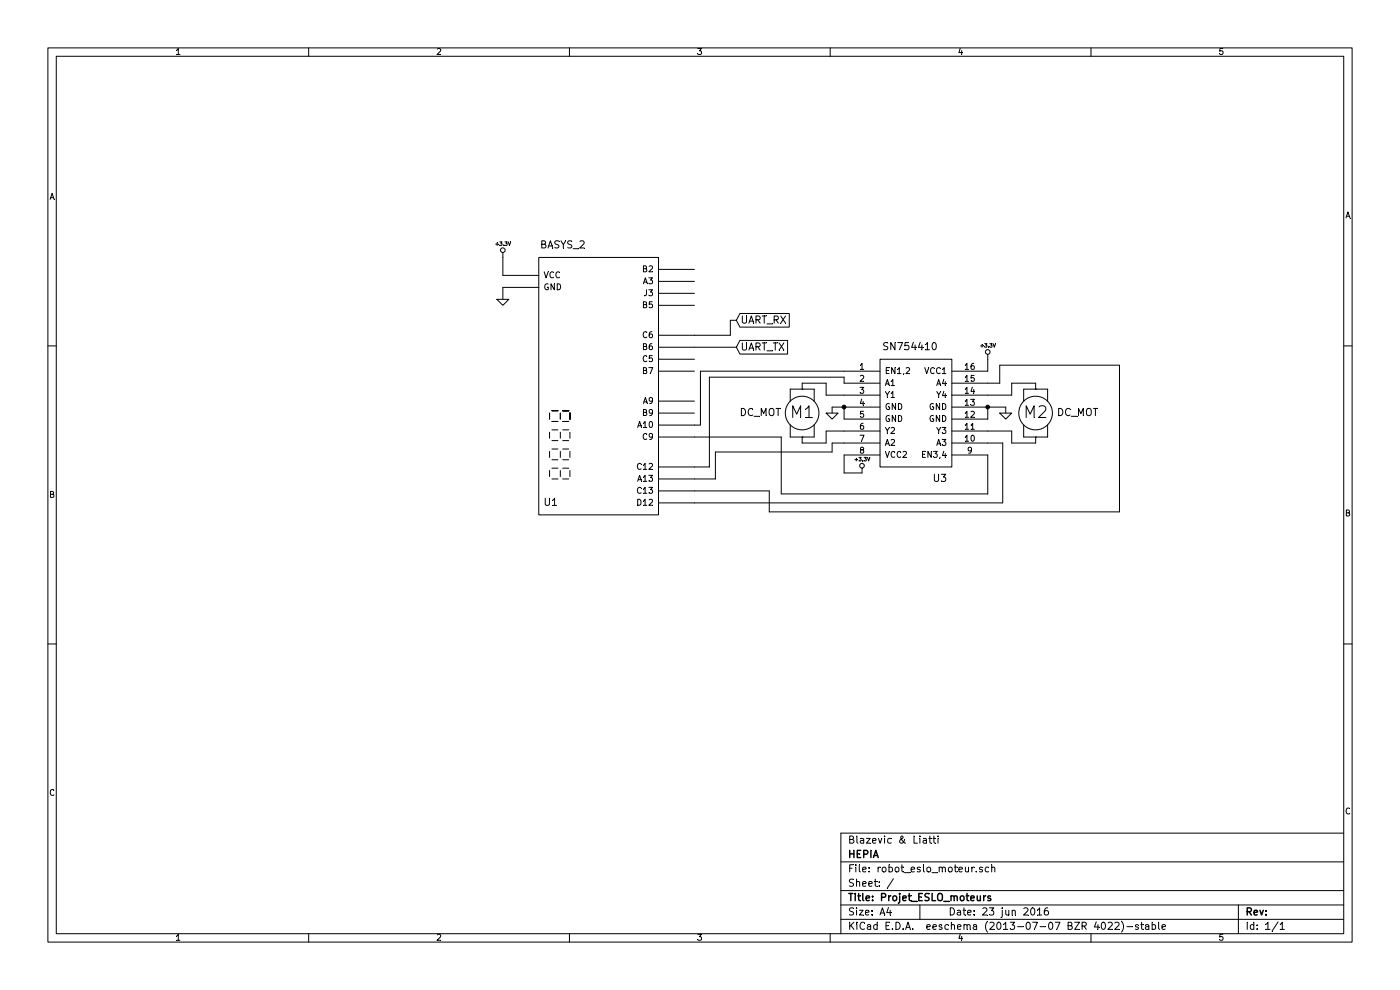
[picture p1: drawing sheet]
EESchema Schematic File Version 2
LIBS:power
LIBS:device
LIBS:transistors
LIBS:conn
LIBS:linear
LIBS:regul
LIBS:74xx
LIBS:cmos4000
LIBS:adc-dac
LIBS:memory
LIBS:xilinx
LIBS:special
LIBS:microcontrollers
LIBS:dsp
LIBS:microchip
LIBS:analog_switches
LIBS:motorola
LIBS:texas
LIBS:intel
LIBS:audio
LIBS:interface
LIBS:digital-audio
LIBS:philips
LIBS:display
LIBS:cypress
LIBS:siliconi
LIBS:opto
LIBS:atmel
LIBS:contrib
LIBS:valves
LIBS:robot_eslo
LIBS:robot_eslo_moteur-cache
EELAYER 27 0
EELAYER END
$Descr A4 11693 8268
encoding utf-8
Sheet 1 1
Title "Projet_ESLO_moteurs"
Date "23 jun 2016"
Rev ""
Comp "HEPIA"
Comment1 "Blazevic & Liatti"
Comment2 ""
Comment3 ""
Comment4 ""
$EndDescr
$Comp
L BASYS_2 U1
U 1 1
P 5050 3350
F 0 "U1" H 4600 2500 60  0000 C CNN
F 1 "BASYS_2" H 4700 4650 60  0000 C CNN
F 2 "~" H 5050 3350 60  0000 C CNN
F 3 "~" H 5050 3350 60  0000 C CNN
	1    5050 3350
	1    0    0    -1  
$EndComp
$Comp
L SN754410 U3
U 1 1
P 7650 3450
F 0 "U3" H 7850 2900 60  0000 C CNN
F 1 "SN754410" H 7600 4000 60  0000 C CNN
F 2 "~" H 7650 3450 60  0000 C CNN
F 3 "~" H 7650 3450 60  0000 C CNN
	1    7650 3450
	1    0    0    -1  
$EndComp
$Comp
L DC_MOT M2
U 1 1
P 8650 3450
F 0 "M2" H 8650 3450 98  0000 C CNN
F 1 "DC_MOT" H 9000 3450 60  0000 C CNN
F 2 "~" H 8650 3450 60  0000 C CNN
F 3 "~" H 8650 3450 60  0000 C CNN
	1    8650 3450
	1    0    0    -1  
$EndComp
$Comp
L DC_MOT M1
U 1 1
P 6700 3450
F 0 "M1" H 6700 3450 98  0000 C CNN
F 1 "DC_MOT" H 6350 3450 60  0000 C CNN
F 2 "~" H 6700 3450 60  0000 C CNN
F 3 "~" H 6700 3450 60  0000 C CNN
	1    6700 3450
	1    0    0    -1  
$EndComp
$Comp
L GND #PWR?
U 1 1
P 4200 2500
F 0 "#PWR?" H 4200 2500 30  0001 C CNN
F 1 "GND" H 4200 2430 30  0001 C CNN
F 2 "" H 4200 2500 60  0000 C CNN
F 3 "" H 4200 2500 60  0000 C CNN
	1    4200 2500
	1    0    0    -1  
$EndComp
$Comp
L +3.3V #PWR?
U 1 1
P 4200 2150
F 0 "#PWR?" H 4200 2110 30  0001 C CNN
F 1 "+3.3V" H 4200 2260 30  0000 C CNN
F 2 "" H 4200 2150 60  0000 C CNN
F 3 "" H 4200 2150 60  0000 C CNN
	1    4200 2150
	1    0    0    -1  
$EndComp
$Comp
L +3.3V #PWR?
U 1 1
P 8250 3000
F 0 "#PWR?" H 8250 2960 30  0001 C CNN
F 1 "+3.3V" H 8250 3110 30  0000 C CNN
F 2 "" H 8250 3000 60  0000 C CNN
F 3 "" H 8250 3000 60  0000 C CNN
	1    8250 3000
	1    0    0    -1  
$EndComp
$Comp
L +3.3V #PWR?
U 1 1
P 7200 3950
F 0 "#PWR?" H 7200 3910 30  0001 C CNN
F 1 "+3.3V" H 7200 4060 30  0000 C CNN
F 2 "" H 7200 3950 60  0000 C CNN
F 3 "" H 7200 3950 60  0000 C CNN
	1    7200 3950
	1    0    0    -1  
$EndComp
$Comp
L GND #PWR?
U 1 1
P 8400 3450
F 0 "#PWR?" H 8400 3450 30  0001 C CNN
F 1 "GND" H 8400 3380 30  0001 C CNN
F 2 "" H 8400 3450 60  0000 C CNN
F 3 "" H 8400 3450 60  0000 C CNN
	1    8400 3450
	1    0    0    -1  
$EndComp
$Comp
L GND #PWR?
U 1 1
P 6950 3450
F 0 "#PWR?" H 6950 3450 30  0001 C CNN
F 1 "GND" H 6950 3380 30  0001 C CNN
F 2 "" H 6950 3450 60  0000 C CNN
F 3 "" H 6950 3450 60  0000 C CNN
	1    6950 3450
	1    0    0    -1  
$EndComp
Wire Wire Line
	8250 3400 8250 3500
Wire Wire Line
	7050 3400 7050 3500
Wire Wire Line
	8650 3250 8650 3200
Wire Wire Line
	8650 3200 8450 3200
Wire Wire Line
	8450 3200 8450 3300
Wire Wire Line
	8450 3300 8250 3300
Wire Wire Line
	8250 3600 8450 3600
Wire Wire Line
	8450 3700 8650 3700
Wire Wire Line
	8650 3700 8650 3650
Wire Wire Line
	8450 3600 8450 3700
Wire Wire Line
	6700 3250 6700 3200
Wire Wire Line
	6700 3200 6900 3200
Wire Wire Line
	6900 3200 6900 3300
Wire Wire Line
	6900 3300 7050 3300
Wire Wire Line
	6700 3650 6700 3700
Wire Wire Line
	6700 3700 6900 3700
Wire Wire Line
	6900 3700 6900 3600
Wire Wire Line
	6900 3600 7050 3600
Wire Wire Line
	4200 2150 4200 2300
Wire Wire Line
	4200 2400 4200 2500
Wire Wire Line
	8250 3000 8250 3100
Wire Wire Line
	7050 3800 7050 3950
Wire Wire Line
	7050 3950 7200 3950
Wire Wire Line
	8400 3400 8400 3450
Wire Wire Line
	8400 3400 8250 3400
Wire Wire Line
	6950 3450 6950 3400
Wire Wire Line
	6950 3400 7050 3400
Connection ~ 7050 3400
Connection ~ 8250 3400
Wire Wire Line
	6100 2800 5800 2800
Wire Wire Line
	6150 2900 5800 2900
Wire Wire Line
	7050 3100 5850 3100
Wire Wire Line
	5850 3100 5850 3550
Wire Wire Line
	5850 3550 5800 3550
Wire Wire Line
	5800 3650 6525 3650
Wire Wire Line
	6525 3650 6525 4125
Wire Wire Line
	6525 4125 8250 4125
Wire Wire Line
	8250 4125 8250 3800
Wire Wire Line
	7050 3200 7050 3150
Wire Wire Line
	7050 3150 5925 3150
Wire Wire Line
	5925 3150 5925 3900
Wire Wire Line
	5925 3900 5800 3900
Wire Wire Line
	5975 3775 5975 4000
Wire Wire Line
	5975 4000 5800 4000
Wire Wire Line
	8250 3200 8350 3200
Wire Wire Line
	8350 3200 8350 3050
Wire Wire Line
	8350 3050 9350 3050
Wire Wire Line
	9350 3050 9350 4275
Wire Wire Line
	9350 4275 6425 4275
Wire Wire Line
	6425 4275 6425 4100
Wire Wire Line
	6425 4100 5800 4100
Wire Wire Line
	5800 4200 8375 4200
Wire Wire Line
	8375 4200 8375 3700
Wire Wire Line
	8375 3700 8250 3700
Wire Wire Line
	7050 3700 6950 3700
Wire Wire Line
	6950 3700 6950 3775
Wire Wire Line
	6950 3775 5975 3775
Text GLabel 6150 2675 2    60   Input ~ 0
UART_RX
Text GLabel 6150 2900 2    60   Input ~ 0
UART_TX
Wire Wire Line
	6150 2675 6100 2675
Wire Wire Line
	6100 2675 6100 2800
$EndSCHEMATC
